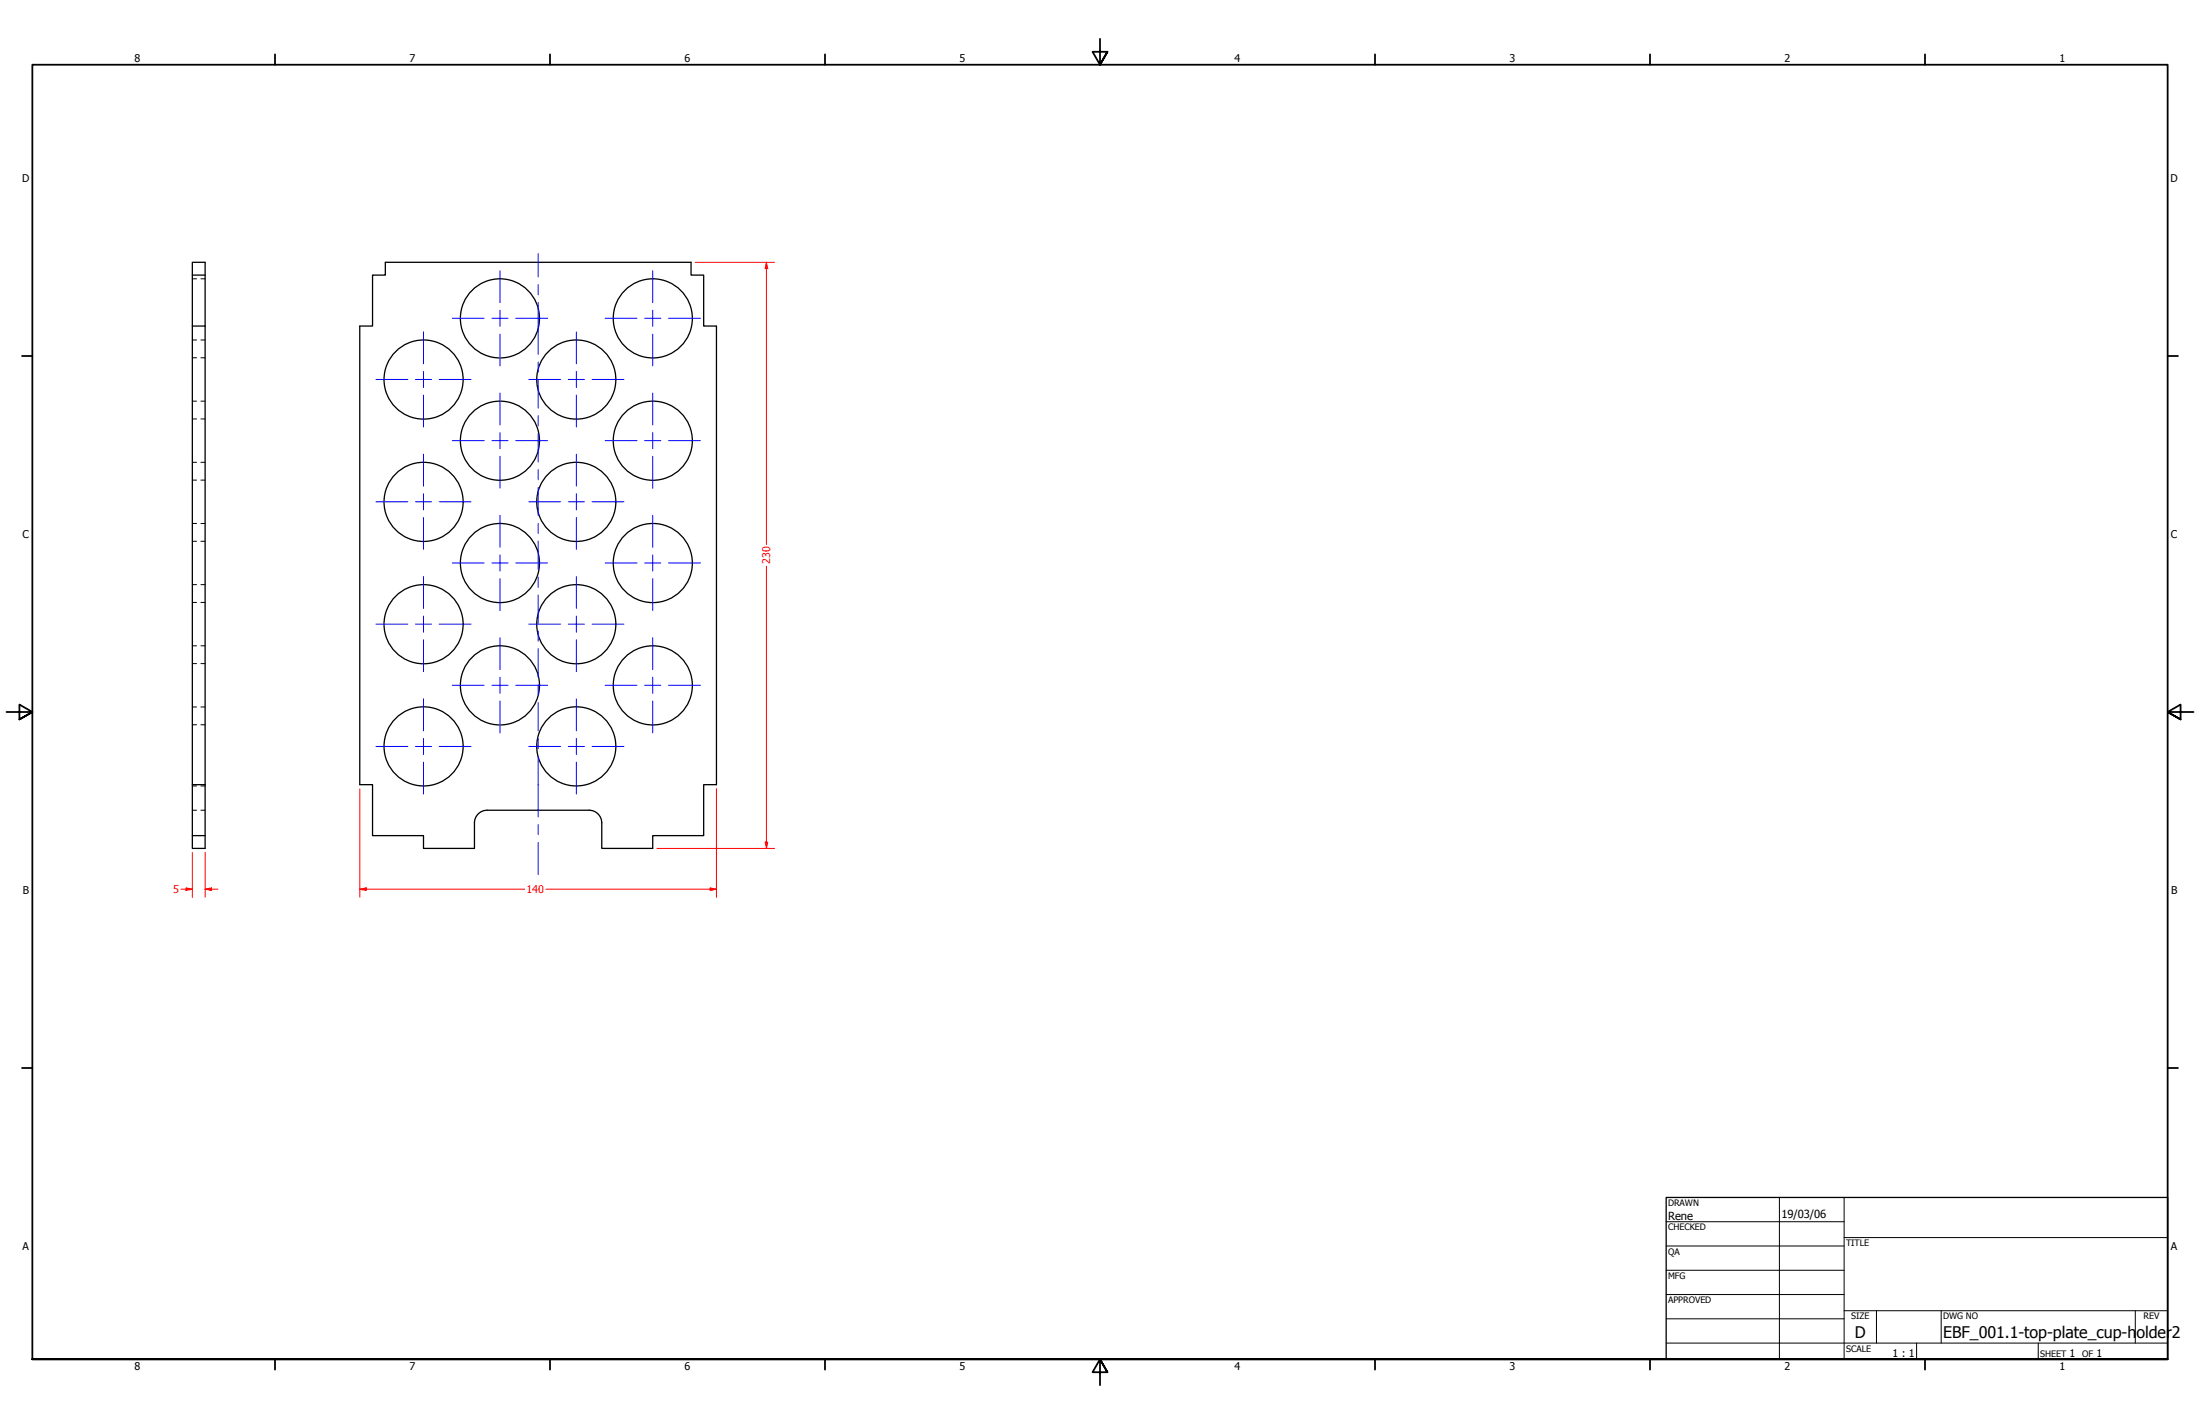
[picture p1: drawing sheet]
<svg xmlns="http://www.w3.org/2000/svg" width="864mm" height="559mm" viewBox="0 0 864 559" stroke-linecap="round" stroke-linejoin="round" font-family="sans-serif">
<!-- layer: Visible (ANSI) -->
<g fill="none" stroke="#000" stroke-width=".51">
<path d="M75.5 107.9v-5h5v25.1M80.5 107.9h-5v20.1h5M75.5 128v179.9M80.5 128v179.9M80.5 307.9v25h-5v-5M80.5 307.9h-5v20h5M231.2 317.9a5 5 0 0 1 5 5M231.3 317.9h-40.1a5 5 0 0 0-5 5M186.2 322.9v10h-20v-5h-20v-20h-5v-179.9h5v-20.1h5.1v-5h120v5h4.9v20.1h5v179.9h-5v20h-20v5h-20v-10"/>
<circle cx="196.2" cy="124.9" r="15.5"/>
<circle cx="256.3" cy="124.9" r="15.5"/>
<circle cx="166.3" cy="148.9" r="15.5"/>
<circle cx="226.2" cy="148.9" r="15.5"/>
<circle cx="196.2" cy="172.9" r="15.5"/>
<circle cx="256.3" cy="172.9" r="15.5"/>
<circle cx="166.3" cy="196.9" r="15.5"/>
<circle cx="226.2" cy="196.9" r="15.5"/>
<circle cx="196.2" cy="220.9" r="15.5"/>
<circle cx="256.3" cy="220.9" r="15.5"/>
<circle cx="166.3" cy="245" r="15.5"/>
<circle cx="226.2" cy="245" r="15.5"/>
<circle cx="196.2" cy="269" r="15.5"/>
<circle cx="256.3" cy="269" r="15.5"/>
<circle cx="166.3" cy="292.9" r="15.5"/>
<circle cx="226.2" cy="292.9" r="15.5"/>
</g>
<!-- layer: Hidden (ANSI) -->
<g fill="none" stroke="#000" stroke-width=".39">
<path d="M75.5 109.4h1.7M78.9 109.4h1.6M75.5 133.4h1.7M78.9 133.4h1.6M75.5 157.4h1.7M75.5 140.4h1.7M78.9 157.4h1.6M78.9 140.4h1.6M75.5 164.4h1.7M78.9 164.4h1.6M75.5 188.4h1.7M75.5 181.4h1.7"/>
<path d="M78.9 188.4h1.6M78.9 181.4h1.6M75.5 205.4h1.7M75.5 212.4h1.7M78.9 205.4h1.6M78.9 212.4h1.6M75.5 236.4h1.7M75.5 229.4h1.7M78.9 236.4h1.6M78.9 229.4h1.6M75.5 253.4h1.7M78.9 253.4h1.6"/>
<path d="M75.5 277.4h1.7M75.5 260.4h1.7M78.9 277.4h1.6M78.9 260.4h1.6M75.5 284.4h1.7M78.9 284.4h1.6M75.5 317.9h1.7M75.5 308.4h1.7M78.9 317.9h1.6M78.9 308.4h1.6"/>
</g>
<!-- layer: Border (ANSI) -->
<g fill="none" stroke="#000" stroke-width=".7">
<path d="M431.8 15.2v10.2l-2.9-5.1h5.8l-2.9 5.1 2.9-5.1M107.9 21.3v4.1M215.9 21.3v4.1M323.8 21.3v4.1M539.8 21.3v4.1M647.7 21.3v4.1M755.6 21.3v4.1M8.6 139.7h4.1M850.9 139.7h4.1M2.5 279.4h10.2l-5.1-2.9v5.8l5.1-2.9-5.1 2.9M861.1 279.4h-10.2l5.1-2.9v5.8l-5.1-2.9 5.1 2.9M8.6 419.1h4.1"/>
<path d="M850.9 419.1h4.1M12.7 533.4v-508h838.2v508h-838.2h838.2M107.9 533.4v4.1M215.9 533.4v4.1M323.8 533.4v4.1M434.7 538.5l-2.9-5.1 2.9 5.1h-5.8l2.9-5.1v10.2M539.8 533.4v4.1M647.7 533.4v4.1M755.6 533.4v4.1"/>
</g>
<!-- layer: Title (ANSI) -->
<g fill="none" stroke="#000" stroke-width=".39">
<path d="M654 479.4h69.9M698.5 469.9v63.5M723.9 469.9v63.5M654 488.9h69.9M654 498.5h69.9M723.9 485.6h127M654 508h69.9M654 517.5h69.9M723.9 514.3h127M736.6 514.3v12.7M762 514.3v12.7M838.2 514.3v12.7"/>
<path d="M654 527h196.9M752.3 527v6.4M800.1 527v6.4"/>
</g>
<path d="M654 469.9h196.9v63.5h-196.9z" fill="none" stroke="#000" stroke-width=".51"/>
<!-- layer: Centerline (ANSI) -->
<g fill="none" stroke="#00f" stroke-width=".39">
<path d="M211.3 99.5v9.2M211.3 111.7v4M211.3 118.7v20.4M211.3 142v4.1M211.3 149v11.1M211.3 163.1v4M211.3 170.1v11.2M211.3 184.3v4M211.3 191.3v11.1M211.3 205.4v4M211.3 212.3v11.2M211.3 226.5v4"/>
<path d="M211.3 233.5v11.1M211.3 247.6v4M211.3 254.6v11.1M211.3 268.7v4M211.3 275.7v11.1M211.3 289.8v4M211.3 296.8v23.7M211.3 323.6v3.9M211.3 330.6v12.6"/>
</g>
<!-- layer: Center Mark (ANSI) -->
<g fill="none" stroke="#00f" stroke-width=".39">
<path d="M196.3 106.2v12.5M256.2 106.2v12.5M166.2 130.2v12.5M177.5 124.9h12.6M193.1 124.9h6.4M196.3 121.7v6.4M196.3 131.1v12.5M202.4 124.9h12.5M226.3 130.2v12.5M237.6 124.9h12.5M253 124.9h6.4M256.2 121.7v6.4"/>
<path d="M256.2 131.1v12.5M262.4 124.9h12.6M147.6 148.9h12.5M163.1 148.9h6.3M166.2 145.7v6.4M166.2 155.1v12.5M172.4 148.9h12.5M196.3 154.2v12.6M207.6 148.9h12.5M223.1 148.9h6.3M226.3 145.7v6.4M226.3 155.1v12.5"/>
<path d="M232.4 148.9h12.5M256.2 154.2v12.6M166.2 178.2v12.6M177.5 172.9h12.6M193.1 172.9h6.4M196.3 169.7v6.4M196.3 179.1v12.5M202.4 172.9h12.5M237.6 172.9h12.5M253 172.9h6.4M256.2 169.7v6.4M256.2 179.1v12.5"/>
<path d="M262.4 172.9h12.6M147.6 196.9h12.5M163.1 196.9h6.3M166.2 193.7v6.4M172.4 196.9h12.5M166.2 203.1v12.5M196.3 202.2v12.6M196.3 217.7v6.4M256.2 202.2v12.6M256.2 217.7v6.4M166.2 226.3v12.5M177.5 220.9h12.6"/>
<path d="M193.1 220.9h6.4M196.3 227.1v12.5M202.4 220.9h12.5M226.3 226.3v12.5M237.6 220.9h12.5M253 220.9h6.4M256.2 227.1v12.5M262.4 220.9h12.6M147.6 244.9h12.5M163.1 244.9h6.3M166.2 241.7v6.4M166.2 251.1v12.5"/>
<path d="M172.4 244.9h12.5M196.3 250.3v12.5M207.6 244.9h12.5M223.1 244.9h6.3M226.3 241.7v6.4M226.3 251.1v12.5M232.4 244.9h12.5M256.2 250.3v12.5M166.2 274.3v12.5M177.5 268.9h12.6M193.1 268.9h6.4M196.3 265.7v6.4"/>
<path d="M196.3 275.1v12.5M202.4 268.9h12.5M226.3 274.3v12.5M237.6 268.9h12.5M253 268.9h6.4M256.2 265.7v6.4M256.2 275.1v12.5M262.4 268.9h12.6M147.6 292.9h12.5M163.1 292.9h6.3M166.2 289.8v6.3M166.2 299.1v12.5"/>
<path d="M172.4 292.9h12.5M207.6 292.9h12.5M223.1 292.9h6.3M226.3 289.8v6.3M226.3 299.1v12.5M232.4 292.9h12.5"/>
</g>
<!-- layer: Dimension (ANSI) -->
<path d="M300.9 102.9v2.5" fill="none" stroke="#f00" stroke-width=".39"/>
<path d="M300.9 102.9l.5 2.5h-1z" fill-rule="evenodd" fill="#f00"/>
<path d="M300.9 102.9l.5 2.5h-1zM300.9 330.5v2.4" fill="none" stroke="#f00" stroke-width=".39"/>
<path d="M300.4 330.5h1l-.5 2.4z" fill-rule="evenodd" fill="#f00"/>
<path d="M272.9 102.9h31.1M300.9 105.4v108.3M300.9 222.2v108.3M257.9 332.9h46.1M300.4 330.5h1l-.5 2.4zM141.2 348.9h2.6" fill="none" stroke="#f00" stroke-width=".39"/>
<path d="M141.2 348.9l2.6-.5v1z" fill-rule="evenodd" fill="#f00"/>
<path d="M141.2 348.9l2.6-.5v1zM278.8 348.9h2.4" fill="none" stroke="#f00" stroke-width=".39"/>
<path d="M278.8 348.4l2.4 .5-2.4 .5z" fill-rule="evenodd" fill="#f00"/>
<path d="M141.2 309.5v42.6M281.2 309.5v42.6M73 348.9h2.5M143.8 348.9h62.1M214.3 348.9h64.5M278.8 348.4l2.4 .5-2.4 .5z" fill="none" stroke="#f00" stroke-width=".39"/>
<path d="M73 348.4l2.5 .5-2.5 .5z" fill-rule="evenodd" fill="#f00"/>
<path d="M73 348.4l2.5 .5-2.5 .5zM80.5 348.9h2.5" fill="none" stroke="#f00" stroke-width=".39"/>
<path d="M80.5 348.9l2.5-.5v1z" fill-rule="evenodd" fill="#f00"/>
<path d="M75.5 334.5v17.6M80.5 334.5v17.6M71 348.9h2M80.5 348.9l2.5-.5v1zM83 348.9h2.5" fill="none" stroke="#f00" stroke-width=".39"/>
<!-- layer: Center Mark (ANSI) -->
<path d="M226.3 178.2v12.6M207.6 196.9h12.5M223.1 196.9h6.3M226.3 193.7v6.4M232.4 196.9h12.5M226.3 203.1v12.5" fill="none" stroke="#00f" stroke-width=".39"/>
<g font-size="6.3">
<text x="728.1" y="524.9">D</text>
<text x="762.8" y="525">EBF_001.1-top-plate_cup-h</text>
<text x="838.6" y="525">older</text>
<text x="852.5" y="525">2</text>
</g>
<g font-size="4.4">
<text x="654.8" y="478.6">Rene</text>
<text x="699.3" y="478">19/03/06</text>
</g>
<g font-size="4.2">
<text x="52.8" y="24.4">8</text>
<text x="160.8" y="24.4">7</text>
<text x="268.7" y="24.4">6</text>
<text x="376.7" y="24.4">5</text>
<text x="484.6" y="24.4">4</text>
<text x="592.6" y="24.4">3</text>
<text x="700.5" y="24.4">2</text>
<text x="808.5" y="24.4">1</text>
<text x="8.8" y="71.4">D</text>
<text x="852" y="71.4">D</text>
<text x="8.9" y="211.1">C</text>
<text x="852.2" y="211.1">C</text>
<text x="9" y="350.8">B</text>
<text x="852.2" y="350.8">B</text>
<text x="8.9" y="490.5">A</text>
<text x="852.2" y="490.5">A</text>
<text x="742.9" y="532.6">1 : 1</text>
<text x="812.4" y="532.6">1</text>
<text x="823" y="532.6">1</text>
<text x="52.8" y="537.5">8</text>
<text x="160.8" y="537.5">7</text>
<text x="268.7" y="537.5">6</text>
<text x="376.7" y="537.5">5</text>
<text x="484.6" y="537.5">4</text>
<text x="592.6" y="537.5">3</text>
<text x="700.5" y="537.5">2</text>
<text x="808.5" y="537.5">1</text>
</g>
<g font-size="4.2" fill="#f00">
<text x="302.4" y="221.4" transform="rotate(-90 302.4 221.4)">230</text>
<text x="67.9" y="350.4">5</text>
<text x="206.6" y="350.5">140</text>
</g>
<g font-size="3.5">
<text x="654.8" y="473.2">DRAWN</text>
<text x="654.8" y="482.8">CHECKED</text>
<text x="724.7" y="488.9">TITLE</text>
<text x="654.8" y="492.3">QA</text>
<text x="654.8" y="501.8">MFG</text>
<text x="654.8" y="511.4">APPROVED</text>
<text x="726.7" y="517.7">SIZE</text>
<text x="762.8" y="517.7">DWG NO</text>
<text x="841.4" y="517.7">REV</text>
<text x="724.7" y="530.4">SCALE</text>
<text x="800.9" y="532.6">SHEET</text>
<text x="817.4" y="532.6">OF</text>
</g>
</svg>
